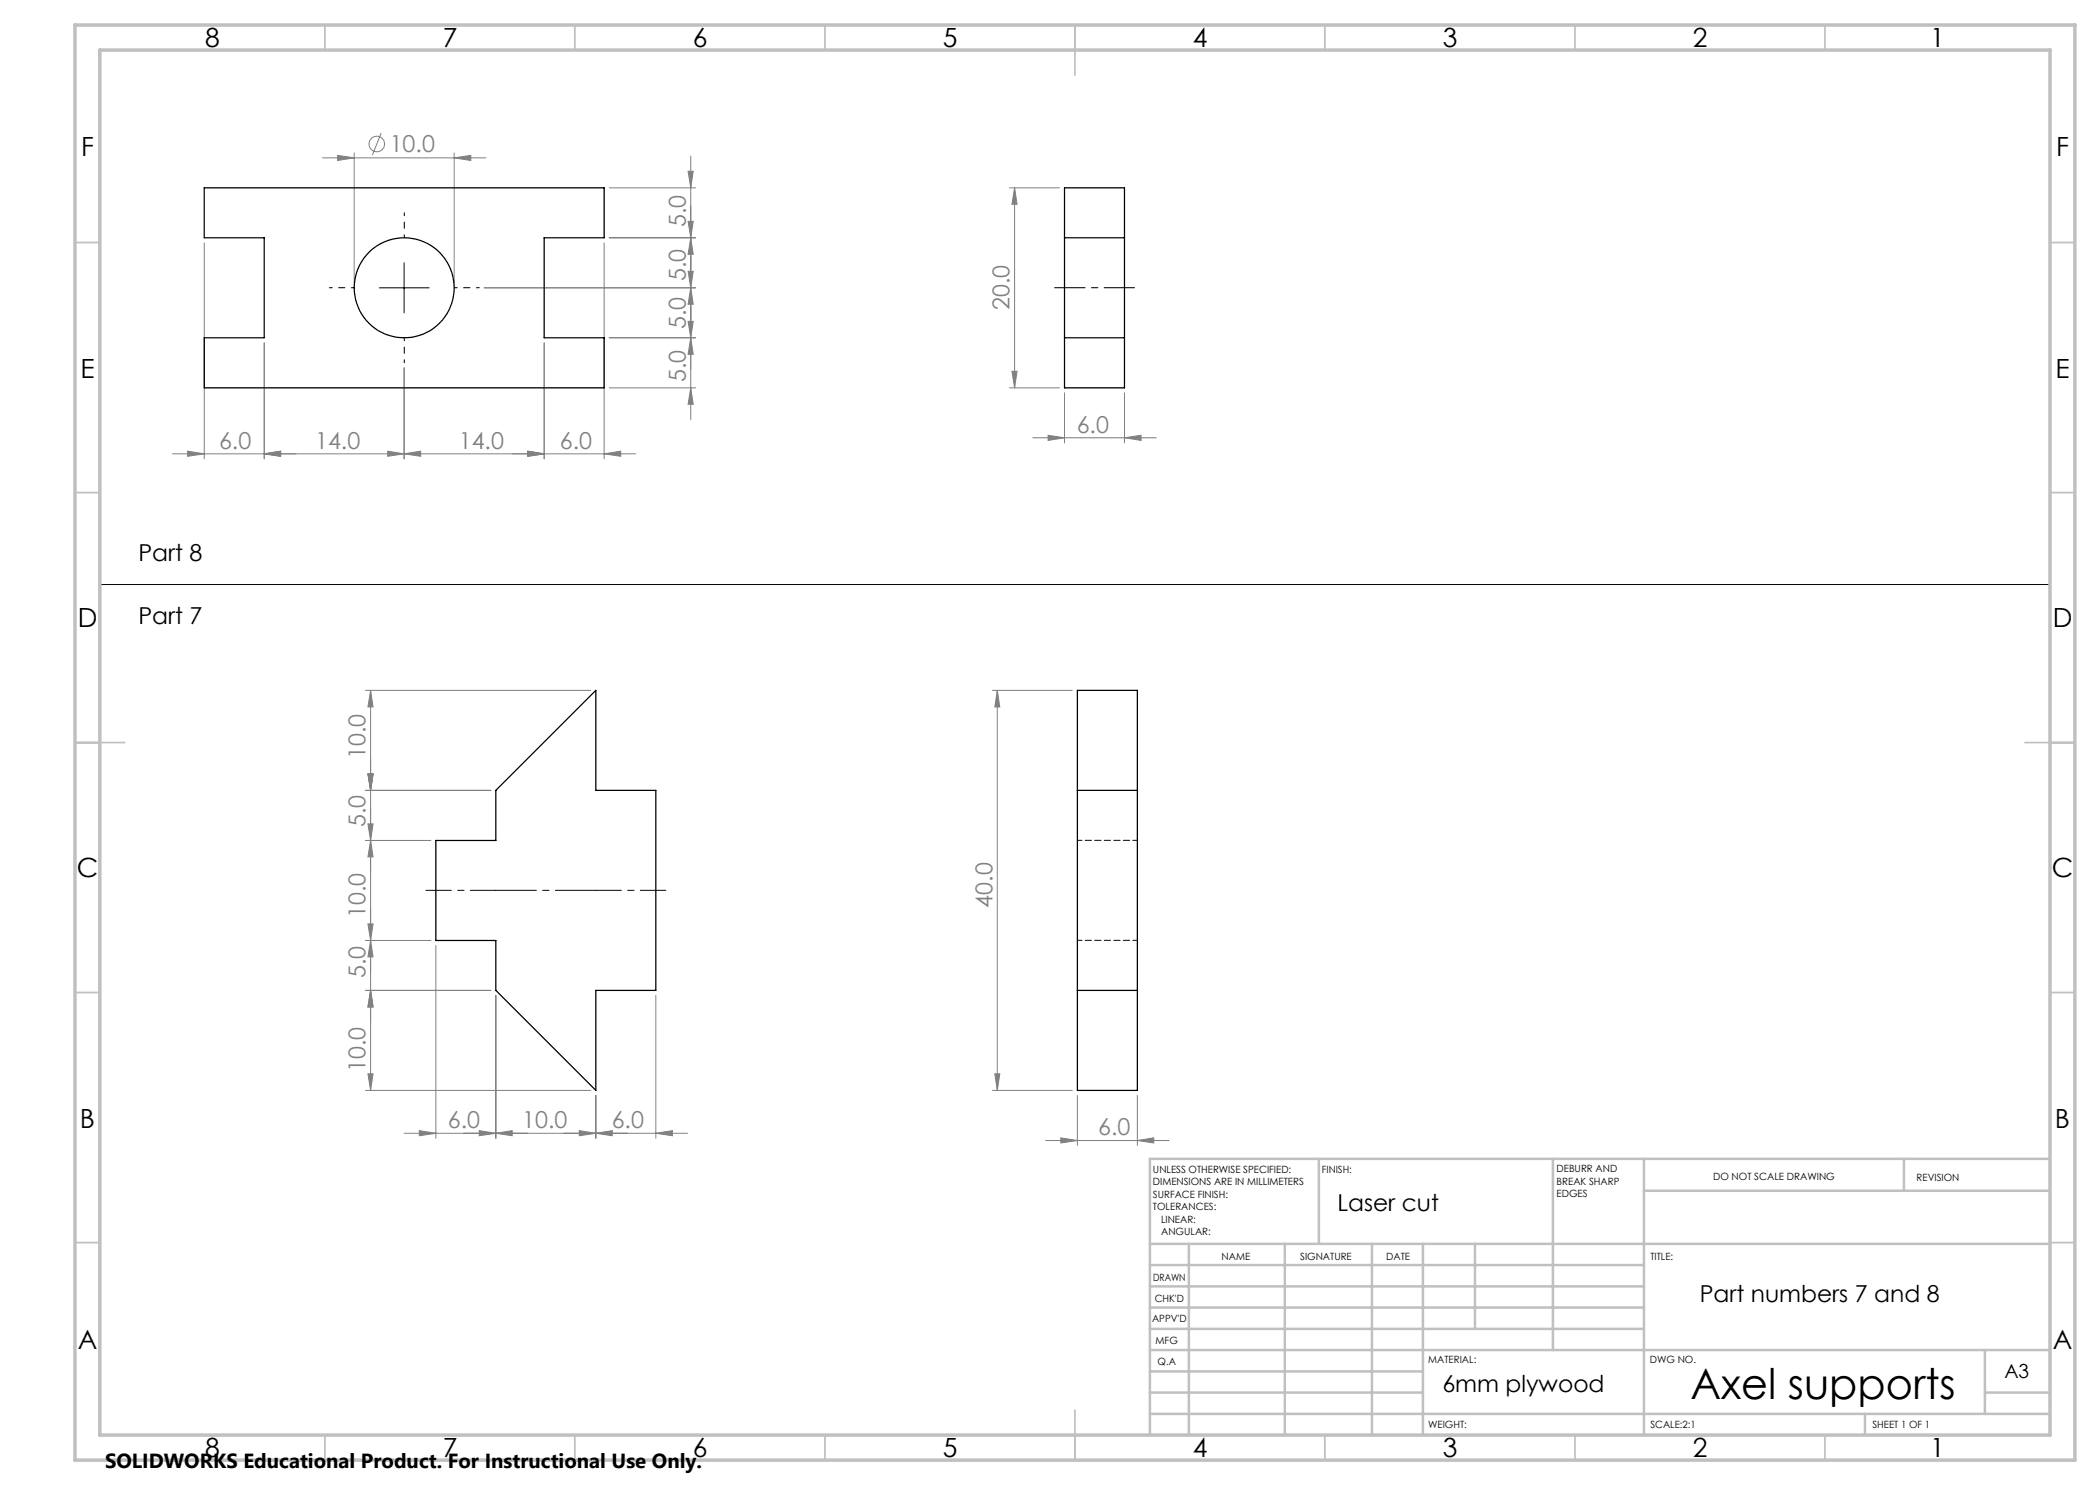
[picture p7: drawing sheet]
<svg xmlns="http://www.w3.org/2000/svg" width="420mm" height="297mm" viewBox="0 0 420 297" stroke-linecap="round" stroke-linejoin="round" font-family="sans-serif">
<g fill="none" stroke="#808080" stroke-width=".2">
<path d="M64.5 31.6h32.7M67.5 31.1l3.3 .5-3.3 .5zM70.8 30.6v25.9M76.2 26.6l-1.7 4.4M90.8 31.6l3.4-.5v1zM90.8 30.6v25.9M121.8 37.6h17.3M137.6 34.3h1l-.5 3.3zM138.1 31.2v52.7M201.9 37.6h10M202.9 37.6l.5 3.2h-1zM202.9 37.6v40"/>
<path d="M40.9 48.6v43.2M120.8 48.6v43.2M121.8 47.6h17.3M137.6 44.3h1l-.5 3.3zM137.6 54.3h1l-.5 3.3zM138.1 47.6l.5 3.3h-1zM138.1 57.6l.5 3.3h-1zM139.1 57.6h-42.3M52.8 68.6v23.2M80.8 73.6v18.2M108.8 68.6v23.2M121.8 77.6h17.3"/>
<path d="M137.6 64.3h1l-.5 3.3zM138.1 67.6l.5 3.3h-1zM138.1 77.6l.5 3.3h-1zM139.1 67.6h-17.3M201.9 77.6h10M202.4 74.3h1l-.5 3.3zM212.9 78.6v10M224.9 78.6v10M34.5 90.8h92.7M37.5 90.2l3.4 .6-3.4 .5zM52.8 90.8l3.3-.6v1.1zM77.5 90.2l3.3 .6-3.3 .5z"/>
<path d="M80.8 90.8l3.3-.6v1.1zM105.6 90.2l3.2 .6-3.2 .5zM120.8 90.8l3.3-.6v1.1zM206.6 87.6h24.6M209.6 87.1l3.3 .5-3.3 .5zM224.9 87.6l3.3-.5v1zM73.1 138.1h45M74.1 138.1l.5 3.3h-1zM74.1 138.1v80M198.5 138.1h16M199.5 138.1l.5 3.3h-1zM199.5 138.1v80"/>
<path d="M73.1 158.1h25.1M73.6 154.8h1l-.5 3.3zM73.1 168.1h13M73.6 164.8h1l-.5 3.3zM74.1 168.1l.5 3.3h-1zM73.1 188.1h13M73.6 184.8h1l-.5 3.3zM74.1 188.1l.5 3.3h-1zM74.1 198.1l.5 3.3h-1zM87.2 189.1v38.5M98.2 198.1h-25.1M99.2 199.1v28.5"/>
<path d="M131.2 199.1v28.5M73.1 218.1h45M73.6 214.8h1l-.5 3.3zM119.2 219.1v8.5M198.5 218.1h16M199 214.8h1l-.5 3.3zM215.5 219.1v10M227.5 219.1v10M80.8 226.7h56.7M83.9 226.1l3.3 .6-3.3 .5zM95.8 226.1l3.4 .6-3.4 .5zM99.2 226.7l3.2-.6v1.1z"/>
<path d="M115.9 226.1l3.3 .6-3.3 .5zM119.2 226.7l3.2-.6v1.1zM131.2 226.7l3.3-.6v1.1zM209.1 228.1h24.7M212.2 227.6l3.3 .5-3.3 .5zM227.5 228.1l3.3-.5v1z"/>
<circle cx="75.4" cy="28.8" r="1.55"/>
</g>
<path d="M70.9 57.5h-5M80.9 47.5v-5M90.9 57.5h5M80.9 67.5v5" fill="none" stroke="#000" stroke-width=".2" stroke-dasharray="15.2 1.3 1.3 1.3" stroke-dashoffset="14.6"/>
<path d="M99.2 178.1h-14M133.2 178.1h-14" fill="none" stroke="#000" stroke-width=".2" stroke-dasharray="15.2 1.3 1.3 1.3" stroke-dashoffset="10.1"/>
<path d="M99.2 178.1h20" fill="none" stroke="#000" stroke-width=".2" stroke-dasharray="15.2 1.3 1.3 1.3" stroke-dashoffset="7.1"/>
<path d="M226.9 57.5h-16" fill="none" stroke="#000" stroke-width=".2" stroke-dasharray="15.2 1.3 1.3 1.3" stroke-dashoffset="9.1"/>
<path d="M75.8 57.6h10M80.8 52.6v10M20.2 116.9h389.8" fill="none" stroke="#000" stroke-width=".2"/>
<g fill="none" stroke="#c0c0c0" stroke-width=".35">
<path d="M65 5v5M115 5v5M165 5v5M215 5v10M265 5v5M315 5v5M365 5v5M15 48.5h5M410 48.5h5M15 98.5h5M410 98.5h5M15 148.5h10"/>
<path d="M405 148.5h10M15 198.5h5M410 198.5h5M15 248.5h5M410 248.5h5M65 287v5M115 287v5M165 287v5M215 282v10M265 287v5M315 287v5M365 287v5"/>
</g>
<g fill="none" stroke="#c0c0c0" stroke-width=".5">
<path d="M263.8 231.8v17M310.6 231.8v38.2M328.8 231.8v55.2M328.8 238.2h81.2M380.8 231.8v6.4M410 231.8h-180v55.2M230 248.8h180M230 257.3h98.8M230 253h98.8M237.8 248.8v38.2M257 248.8v38.2M274.4 248.8v38.2"/>
<path d="M284.6 248.8v38.2M295 248.8v17M230 265.8h98.8M230 261.5h98.8M230 278.5h54.6M230 274.3h54.6M230 270h180M397 278.5h13M397 270v12.8M230 282.8h180M373 282.8v4.2"/>
</g>
<path d="M15 5h400v287h-400zM20 10h390v277h-390z" fill="none" stroke="#c0c0c0" stroke-width=".7"/>
<g fill="#808080">
<path d="M224.9 87.6l3.3-.5v1zM209.6 87.1l3.3 .5-3.3 .5zM105.6 90.2l3.2 .6-3.2 .5zM80.8 90.8l3.3-.6v1.1z"/>
<path d="M52.8 90.8l3.3-.6v1.1zM77.5 90.2l3.3 .6-3.3 .5zM105.6 90.2l3.2 .6-3.2 .5zM120.8 90.8l3.3-.6v1.1zM67.5 31.1l3.3 .5-3.3 .5zM90.8 31.6l3.4-.5v1zM83.9 226.1l3.3 .6-3.3 .5zM99.2 226.7l3.2-.6v1.1zM95.8 226.1l3.4 .6-3.4 .5zM119.2 226.7l3.2-.6v1.1zM115.9 226.1l3.3 .6-3.3 .5zM131.2 226.7l3.3-.6v1.1zM212.2 227.6l3.3 .5-3.3 .5zM227.5 228.1l3.3-.5v1z"/>
<path d="M138.1 47.6l.5 3.3h-1zM137.6 34.3h1l-.5 3.3zM138.1 57.6l.5 3.3h-1zM137.6 44.3h1l-.5 3.3zM138.1 77.6l.5 3.3h-1zM137.6 64.3h1l-.5 3.3zM73.6 214.8h1l-.5 3.3zM74.1 198.1l.5 3.3h-1z"/>
<path d="M202.9 37.6l.5 3.2h-1zM202.4 74.3h1l-.5 3.3zM137.6 54.3h1l-.5 3.3zM138.1 67.6l.5 3.3h-1zM74.1 138.1l.5 3.3h-1zM73.6 154.8h1l-.5 3.3zM73.6 154.8h1l-.5 3.3zM74.1 168.1l.5 3.3h-1zM73.6 164.8h1l-.5 3.3zM74.1 188.1l.5 3.3h-1zM73.6 184.8h1l-.5 3.3zM74.1 198.1l.5 3.3h-1zM199.5 138.1l.5 3.3h-1zM199 214.8h1l-.5 3.3z"/>
<path d="M37.5 90.2l3.4 .6-3.4 .5zM52.8 90.8l3.3-.6v1.1z"/>
</g>
<g fill="none" stroke="#000" stroke-width=".25">
<path d="M40.9 37.6h79.9v10h-12v20h12v10h-79.9v-10h11.9v-20h-11.9zM212.9 37.6h12v40h-12zM212.9 47.6h12M212.9 67.6h12M215.5 138.1h12v80h-12zM215.5 158.1h12M87.2 168.1h12v-10l20-20v20h12v40h-12v20l-20-20v-10h-12zM215.5 198.1h12"/>
<circle cx="80.8" cy="57.6" r="10"/>
</g>
<path d="M215.5 168.1h12M215.5 188.1h12" fill="none" stroke="#000" stroke-width=".2" stroke-dasharray="1.3 .6" stroke-dashoffset=".3"/>
<text font-size="8.5" x="338.1" y="279.7">Axel supports</text>
<g font-size="5.3">
<text x="41" y="9.5">8</text>
<text x="88.5" y="9.5">7</text>
<text x="138.5" y="9.5">6</text>
<text x="188.5" y="9.5">5</text>
<text x="238.5" y="9.5">4</text>
<text x="288.5" y="9.5">3</text>
<text x="338.5" y="9.5">2</text>
<text x="386" y="9.5">1</text>
<text x="16.2" y="31.3">F</text>
<text x="411.2" y="31.3">F</text>
<text x="16.1" y="75.5">E</text>
<text x="411.1" y="75.5">E</text>
<text x="15.5" y="125.5">D</text>
<text x="410.5" y="125.5">D</text>
<text x="15.4" y="175.5">C</text>
<text x="410.4" y="175.5">C</text>
<text x="16" y="225.5">B</text>
<text x="411" y="225.5">B</text>
<text x="15.5" y="269.8">A</text>
<text x="410.5" y="269.8">A</text>
<text x="41" y="291.5">8</text>
<text x="88.5" y="291.5">7</text>
<text x="138.5" y="291.5">6</text>
<text x="188.5" y="291.5">5</text>
<text x="238.5" y="291.5">4</text>
<text x="288.5" y="291.5">3</text>
<text x="338.5" y="291.5">2</text>
<text x="386" y="291.5">1</text>
</g>
<g font-size="4.7" fill="#808080">
<text x="77.9" y="30.5">10.0</text>
<text x="137.1" y="45.5" transform="rotate(-90 137.1 45.5)">5.0</text>
<text x="137.1" y="56.3" transform="rotate(-90 137.1 56.3)">5.0</text>
<text x="137.1" y="65.9" transform="rotate(-90 137.1 65.9)">5.0</text>
<text x="201.9" y="62" transform="rotate(-90 201.9 62)">20.0</text>
<text x="137.1" y="76.4" transform="rotate(-90 137.1 76.4)">5.0</text>
<text x="43.8" y="89.7">6.0</text>
<text x="63" y="89.7">14.0</text>
<text x="91.8" y="89.7">14.0</text>
<text x="112" y="89.7">6.0</text>
<text x="215.3" y="86.5">6.0</text>
<text x="73.1" y="151.8" transform="rotate(-90 73.1 151.8)">10.0</text>
<text x="73.1" y="165.4" transform="rotate(-90 73.1 165.4)">5.0</text>
<text x="73.1" y="183.6" transform="rotate(-90 73.1 183.6)">10.0</text>
<text x="198.5" y="181.5" transform="rotate(-90 198.5 181.5)">40.0</text>
<text x="73.1" y="195.6" transform="rotate(-90 73.1 195.6)">5.0</text>
<text x="73.1" y="214.5" transform="rotate(-90 73.1 214.5)">10.0</text>
<text x="89.6" y="225.6">6.0</text>
<text x="104.5" y="225.6">10.0</text>
<text x="122.3" y="225.6">6.0</text>
<text x="219.6" y="227.1">6.0</text>
</g>
<g font-size="4.7">
<text x="27.7" y="112.2">Part 8</text>
<text x="27.7" y="124.8">Part 7</text>
<text x="267.5" y="242.2">Laser cut</text>
<text x="340" y="260.3">Part numbers 7 and 8</text>
<text x="288.5" y="278.5">6mm plywood</text>
</g>
<text font-size="4.1" x="21" y="293.7">SOLIDWORKS Educational Product. For Instructional Use Only.</text>
<text font-size="3.9" x="400.9" y="275.5">A3</text>
<g font-size="2">
<text x="230.6" y="234.6">UNLESS OTHERWISE SPECIFIED:</text>
<text x="230.6" y="237.1">DIMENSIONS ARE IN MILLIMETERS</text>
<text x="230.6" y="239.6">SURFACE FINISH:</text>
<text x="264.4" y="234.6">FINISH:</text>
<text x="311.3" y="234.5">DEBURR AND</text>
<text x="311.3" y="237">BREAK SHARP</text>
<text x="311.3" y="239.5">EDGES</text>
<text x="342.6" y="236">DO NOT SCALE DRAWING</text>
<text x="383.3" y="236.2">REVISION</text>
<text x="230.6" y="242.1">TOLERANCES:</text>
<text x="232.2" y="244.6">LINEAR:</text>
<text x="232.2" y="247.1">ANGULAR:</text>
<text x="244.3" y="252">NAME</text>
<text x="260" y="251.9">SIGNATURE</text>
<text x="277.2" y="251.9">DATE</text>
<text x="330.1" y="251.9">TITLE:</text>
<text x="230.6" y="256.1">DRAWN</text>
<text x="230.9" y="260.3">CHK'D</text>
<text x="230.4" y="264.4">APPV'D</text>
<text x="231.1" y="268.8">MFG</text>
<text x="231.5" y="273">Q.A</text>
<text x="285.6" y="272.5">MATERIAL:</text>
<text x="330" y="272.5">DWG NO.</text>
<text x="285.6" y="285.5">WEIGHT:</text>
<text x="330.1" y="285.6">SCALE:2:1</text>
<text x="374.5" y="285.6">SHEET 1 OF 1</text>
</g>
</svg>
